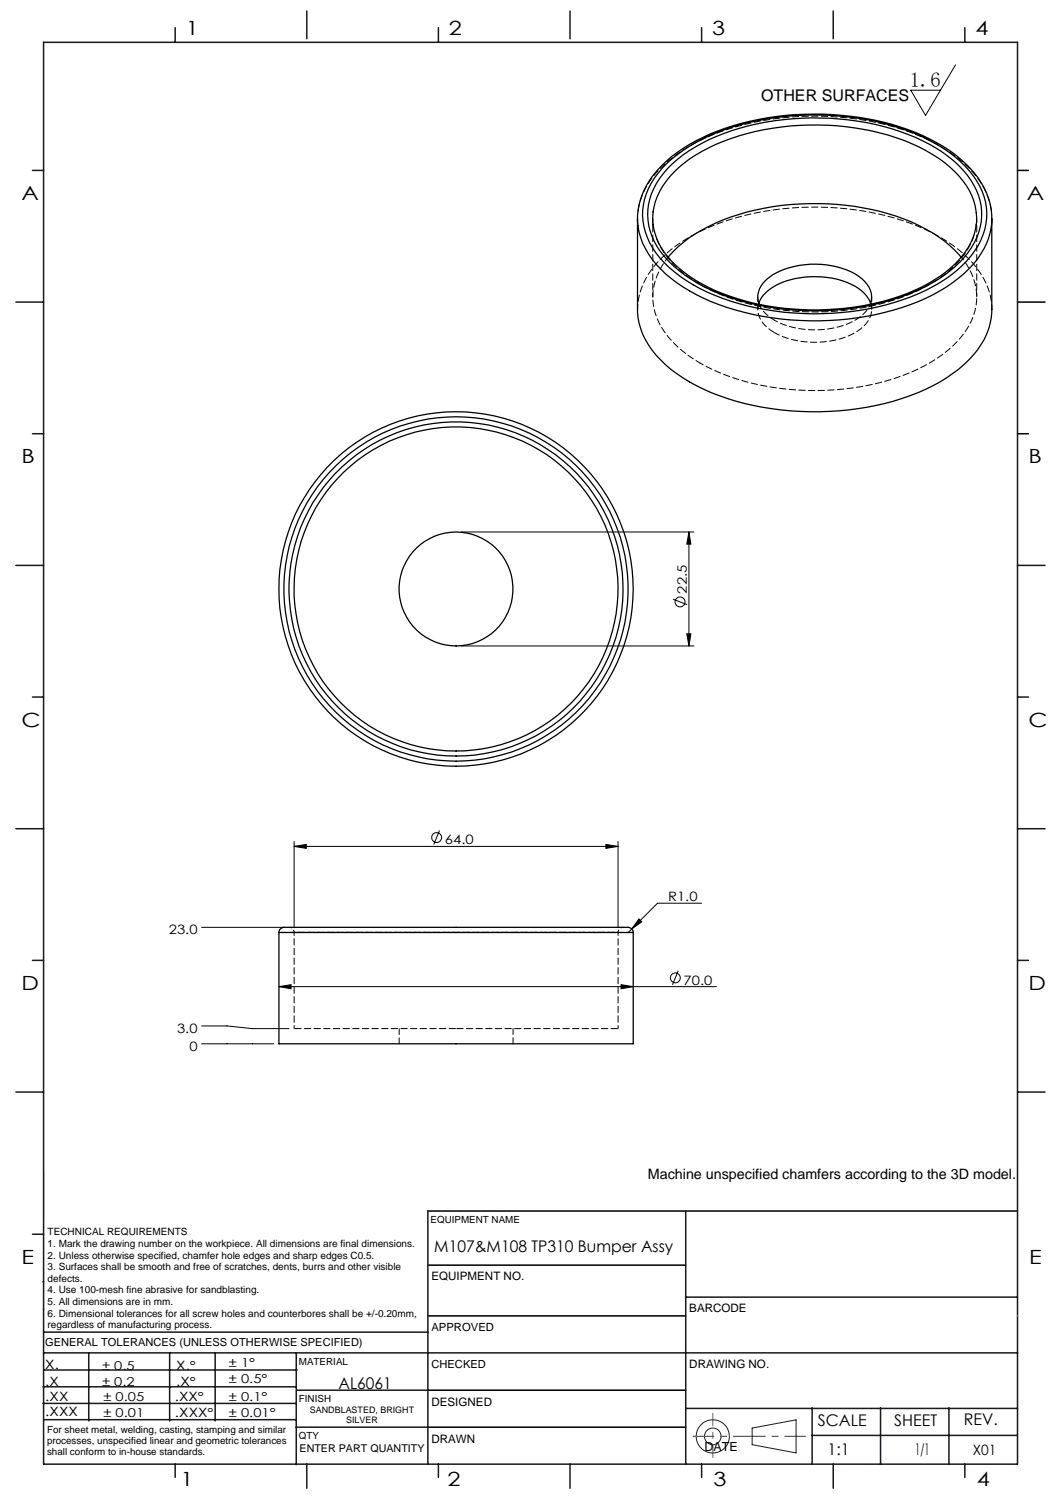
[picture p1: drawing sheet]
<svg xmlns="http://www.w3.org/2000/svg" width="210mm" height="297mm" viewBox="0 0 210 297" stroke-linecap="round" stroke-linejoin="round" font-family="sans-serif">
<g fill="none" stroke="#000" stroke-width=".2">
<path d="M188.8 12.8l-6 10-2.9-5h5.9M91.1 105.1h46M133 118.3l2.7 1.1M136.1 105.1l.4 2.4h-.8zM136.1 105.1v22.5M91.1 127.6h46M135.7 125.2h.8l-.4 2.4zM58.1 167.1l2.4-.3v.7zM58.1 166.2v16.9M58.1 167.1h64M86.8 164l-1.1 2.8M119.7 166.8l2.4 .3-2.4 .4z"/>
<path d="M122.1 166.2v16.9M138.6 178.4h-8.7l-5.8 5.7M39.8 183.1h16.3M55.1 194.8l2.4-.4v.9zM55.1 194.8h86.4M122.7 194.4l2.4 .4-2.4 .5zM126.2 181.5l.6 .5-2 1.4zM134 191.7l-1.1 2.8M39.8 206.1h14.3M39.8 202.6h5l5 .5h7.3"/>
<circle cx="134.4" cy="118.9" r=".98"/>
<circle cx="86.3" cy="165.4" r=".98"/>
<circle cx="133.4" cy="193.1" r=".98"/>
</g>
<g fill="none" stroke="#191924" stroke-width=".2">
<path d="M8.6 231.2v9.4M148.6 282l8.7-1.6v6.5l-8.7-1.6z"/>
<circle cx="140.8" cy="283.7" r="3.3"/>
<circle cx="140.8" cy="283.7" r="1.64"/>
</g>
<path d="M201 33.7h2.2M201 59.7h5.4M201 85.7h2.2M84.5 239.1h116.5M84.6 259.9h50.9M84.6 249.8h50.9M84.6 274.5h50.9M84.5 281.8h51" fill="none" stroke="#000" stroke-width=".3"/>
<path d="M136.9 283.6h22.3" fill="none" stroke="#f00" stroke-width=".2" stroke-dasharray="6.3 1.3 1.3 1.3" stroke-dashoffset="2.2"/>
<path d="M140.8 287.8v-8.7" fill="none" stroke="#f00" stroke-width=".2" stroke-dasharray="6.3 1.3 1.3 1.3" stroke-dashoffset="3.9"/>
<g fill="none" stroke="#191924" stroke-width=".3">
<path d="M8.6 8.4h192.4v280.7h-192.4zM34.6 5.5v2.9M60.6 2.2v5.5M86.6 5.5v2.9M112.6 2.2v5.5M138.6 5.5v2.9M164.6 2.2v5.5M190.6 5.5v2.9M6.4 33.7h2.2M3.1 59.7h5.5M6.4 85.7h2.2M3.1 111.7h5.5"/>
<path d="M201 111.7h5.4M6.4 137.7h2.2M201 137.7h2.2M3.1 163.7h5.5M201 163.7h5.4M6.4 189.6h2.2M201 189.6h2.2M3.1 215.6h5.5M201 215.6h5.4M84.5 239.1v50M135.5 239.1v50M6.4 243.7h2.2"/>
<path d="M8.5 253.1h.1M8.6 258.5h.1M135.5 256.1h65.5M8.5 277.1h49.9M8.5 273.9h49.9M8.6 267.2h192.4M8.6 263.1h75.9M8.8 270.5h49.9M17.5 267.2v13.4M33.5 267.2v13.4M42.5 267.2v13.4M58.5 267.2v22"/>
<path d="M58.6 274.5h26M135.5 278.1h65.5M160.4 278v11.1M174 278v11.1M187.5 278v11.1M8.8 280.3h49.7M34.6 289.1v2.6M58.5 281.8h26M60.6 289.1v4.8M86.6 289.1v2.6M112.6 289.1v4.8M138.6 289.1v2.6"/>
<path d="M160.4 283.5h40.5M164.6 289.1v4.8M190.6 289.1v2.6"/>
</g>
<path d="M201 259.9h.1" fill="none" stroke="#c0c0c0" stroke-width=".2"/>
<g fill="#000">
<path d="M136.1 105.1l.4 2.4h-.8zM135.7 125.2h.8l-.4 2.4z"/>
<path d="M119.7 166.8l2.4 .3-2.4 .4zM58.1 167.1l2.4-.3v.7z"/>
<path d="M55.1 194.8l2.4-.4v.9zM122.7 194.4l2.4 .4-2.4 .5zM126.2 181.5l-1.4 1.9 2-1.4z"/>
</g>
<g fill="none" stroke="#000" stroke-width=".25">
<path d="M131.7 32.3a36.5 36.5 0 0 1 18.7-8.6 54.8 54.8 0 0 1 31.8 3.3 23.7 23.7 0 0 1 11.3 9.7 12.5 12.5 0 0 1-2.4 14.7 33 33 0 0 1-16.1 8.8 55.6 55.6 0 0 1-35.3-2.5 25 25 0 0 1-10.8-8.7 12.2 12.2 0 0 1 1.1-14.8zM131.9 33.3a33.8 33.8 0 0 1 17.6-8.8 53.8 53.8 0 0 1 31.3 2.6 24 24 0 0 1 11.5 9.4 11.8 11.8 0 0 1-1.1 13.4 27.1 27.1 0 0 1-13 8.7 53.6 53.6 0 0 1-37.9-1.4 23.2 23.2 0 0 1-11-9.5 11.9 11.9 0 0 1 1.8-13.4zM125.9 43.1v18a13.9 13.9 0 0 0 4.6 9.9 33.1 33.1 0 0 0 14.9 8.2 57.9 57.9 0 0 0 36-1.7 25.4 25.4 0 0 0 13-10.4 12.8 12.8 0 0 0 1.5-6v-18M126 41.6a15.9 15.9 0 0 1 5.8-9.9 38.6 38.6 0 0 1 18.2-8.1 57.1 57.1 0 0 1 30.8 2.5 28.2 28.2 0 0 1 12.4 9 14.1 14.1 0 0 1 2.6 6.5M126 41.7a13.6 13.6 0 0 0 4.5 11.4 34.6 34.6 0 0 0 16.6 8.6 56.6 56.6 0 0 0 35.8-2.8 25.6 25.6 0 0 0 10.9-8.8 12.6 12.6 0 0 0 2.1-8.4M129 44.3a14.1 14.1 0 0 0 6.3 9.6 39.3 39.3 0 0 0 19.6 7 49.7 49.7 0 0 0 28.4-4.9 19 19 0 0 0 8.9-9.1l.7-2.6M129 44.3a12.4 12.4 0 0 1 4.1-10.3 31.4 31.4 0 0 1 14.5-7.6 51.3 51.3 0 0 1 34 2.6 21.3 21.3 0 0 1 10.4 9.6l.7 2.1 .1 1 .1 2.7M132 50.8a28.5 28.5 0 0 1 13.9-8.4 52.2 52.2 0 0 1 34.3 1.5 26.4 26.4 0 0 1 9.7 6.9M149.9 59.9a8.4 8.4 0 0 1 6.1-4.6 17.5 17.5 0 0 1 13.6 1.7 5.9 5.9 0 0 1 2.4 2.9M150 60.1a4.5 4.5 0 0 1 1.9-5.3 16.8 16.8 0 0 1 14.4-1.8 7.8 7.8 0 0 1 5.8 4.9 4.1 4.1 0 0 1-.2 2.2M55.1 184.1a1.17 1.17 0 0 1 1.6-1h67.1a1.16 1.16 0 0 1 1.3 1M55.1 184.1v22h70v-22"/>
<path d="M55.1 184.1h70"/>
<circle cx="90.1" cy="116.3" r="35"/>
<circle cx="90.1" cy="116.3" r="34"/>
<circle cx="90.1" cy="116.3" r="32"/>
<circle cx="90.1" cy="116.3" r="33"/>
<circle cx="90.1" cy="116.3" r="11.2"/>
</g>
<path d="M129 43.1v15.5M193 58.6v-15.5M90.1 184.1h32h-64h32" fill="none" stroke="#000" stroke-width=".2" stroke-dasharray="1.3 .6" stroke-dashoffset=".5"/>
<path d="M126.1 41.7a15.8 15.8 0 0 1 6.4-10.4 42.9 42.9 0 0 1 21.9-8 54.7 54.7 0 0 1 29.9 4.8 22.4 22.4 0 0 1 10.6 10.2l.7 2.1 .3 1.3M129.7 47a18.3 18.3 0 0 0 8.6 9.2M138.3 56.2a48.4 48.4 0 0 0 28.3 5.1 39 39 0 0 0 20.7-7.7 15.6 15.6 0 0 0 5.2-7.2M153 65.7a5.5 5.5 0 0 1-3.3-5.1l.2-.7M55.1 184.1h70M58.1 203.1h32M90.1 203.1h32" fill="none" stroke="#000" stroke-width=".2" stroke-dasharray="1.3 .6" stroke-dashoffset="-.1"/>
<path d="M57.1 183.1a1 1 0 0 1 1 1M122.1 184.1a1 1 0 0 1 1-1" fill="none" stroke="#000" stroke-width=".2" stroke-dasharray="1.3 .6" stroke-dashoffset=".8"/>
<path d="M58.1 184.1v19M122.1 203.1v-19" fill="none" stroke="#000" stroke-width=".2" stroke-dasharray="1.3 .6" stroke-dashoffset=".7"/>
<path d="M78.9 203.1v3M101.4 206.1v-3" fill="none" stroke="#000" stroke-width=".2" stroke-dasharray="1.3 .6" stroke-dashoffset=".1"/>
<path d="M132 50.8a11.7 11.7 0 0 0 .1 15.8 22.9 22.9 0 0 0 6.2 5.1M150 60.1a6.7 6.7 0 0 0 3 3.1M196 61.1a14.6 14.6 0 0 0-5.5-10.9 38.7 38.7 0 0 0-19.3-8.4 56.2 56.2 0 0 0-32.2 3.6 24.5 24.5 0 0 0-11.5 9.8 12.5 12.5 0 0 0-1.5 5.9" fill="none" stroke="#000" stroke-width=".2" stroke-dasharray="1.3 .6" stroke-dashoffset=".3"/>
<path d="M129 44.3l.2 1.1M138.3 71.7a48.4 48.4 0 0 0 28.3 5.1 39 39 0 0 0 20.7-7.7 13.9 13.9 0 0 0 5.7-10.8 12.6 12.6 0 0 0-3.1-7.5M153 63.2a17.5 17.5 0 0 0 16.3-.2 6.3 6.3 0 0 0 2.6-2.9" fill="none" stroke="#000" stroke-width=".2" stroke-dasharray="1.3 .6" stroke-dashoffset=".6"/>
<path d="M172 59.9a4.5 4.5 0 0 1-2 5.1 17 17 0 0 1-14.4 1.8l-2.6-1.1" fill="none" stroke="#000" stroke-width=".2" stroke-dasharray="1.3 .6" stroke-dashoffset=".2"/>
<path d="M149.7 58.6v2.5M172.2 61.1v-2.5" fill="none" stroke="#000" stroke-width=".2" stroke-dasharray="1.3 .6" stroke-dashoffset=".4"/>
<path d="M192.8 44.8l.1-.4" fill="none" stroke="#000" stroke-width=".2" stroke-dasharray="1.3 .6"/>
<text font-size="4.1" x="179.8" y="17.2">1.6</text>
<g font-size="3.9">
<text x="36.7" y="6.9">1</text>
<text x="88.7" y="6.9">2</text>
<text x="140.7" y="6.9">3</text>
<text x="192.7" y="6.9">4</text>
<text x="4.2" y="39.5">A</text>
<text x="202.9" y="39.5">A</text>
<text x="4.2" y="91.5">B</text>
<text x="203.2" y="91.5">B</text>
<text x="4.2" y="143.5">C</text>
<text x="203.2" y="143.5">C</text>
<text x="4.2" y="195.5">D</text>
<text x="203.2" y="195.5">D</text>
<text x="4.2" y="249.6">E</text>
<text x="203.3" y="249.6">E</text>
<text x="35.7" y="293.4">1</text>
<text x="88.4" y="293.4">2</text>
<text x="141" y="293.4">3</text>
<text x="193" y="293.4">4</text>
</g>
<g font-size="3.2">
<text x="150.4" y="20">OTHER SURFACES</text>
<text x="85.8" y="247.3">M107&amp;M108 TP310 Bumper Assy</text>
<text x="66.9" y="274.2">AL6061</text>
<text x="161.6" y="281.7">SCALE</text>
<text x="176.7" y="281.5">SHEET</text>
<text x="190.4" y="281.5">REV.</text>
<text x="163.5" y="287.3">1:1</text>
<text x="180.8" y="287.3">1/1</text>
</g>
<g font-size="2.8">
<text x="128" y="232.7">Machine unspecified chamfers according to the 3D model.</text>
<text x="192.2" y="287.3">X01</text>
</g>
<g font-size="2.6">
<text x="135.7" y="117.2" transform="rotate(-90 135.7 117.2)">22.5</text>
<text x="87.9" y="166.7">64.0</text>
<text x="132" y="178">R1.0</text>
<text x="33.4" y="184.5">23.0</text>
<text x="135" y="194.4">70.0</text>
<text x="35" y="204">3.0</text>
<text x="37.4" y="207.5">0</text>
</g>
<g font-size="2.5">
<text x="8.9" y="273.6">.X</text>
<text x="8.9" y="270.4">X.</text>
<text x="34.8" y="273.7">.X°</text>
<text x="34.8" y="270.5">X.°</text>
<text x="9" y="276.7">.XX</text>
<text x="9" y="279.7">.XXX</text>
<text x="34.5" y="276.7">.XX°</text>
<text x="34.6" y="279.8">.XXX°</text>
<text x="139.2" y="286.6">DATE</text>
</g>
<g font-size="2.4">
<text x="45.2" y="270">± 1°</text>
<text x="20.2" y="270.4">± 0.5</text>
<text x="20.2" y="273.7">± 0.2</text>
<text x="45.2" y="273.2">± 0.5°</text>
<text x="20.4" y="279.7">± 0.01</text>
<text x="20.4" y="276.7">± 0.05</text>
<text x="45.2" y="276.7">± 0.1°</text>
<text x="45.2" y="279.7">± 0.01°</text>
</g>
<g font-size="2.3">
<text x="85.2" y="252.9">EQUIPMENT NO.</text>
<text x="136.2" y="259.2">BARCODE</text>
<text x="136.2" y="270.2">DRAWING NO.</text>
<text x="85.2" y="277.6">DESIGNED</text>
<text x="85.2" y="284.9">DRAWN</text>
</g>
<g font-size="2.2">
<text x="85.2" y="262.8">APPROVED</text>
<text x="8.9" y="265.9">GENERAL TOLERANCES (UNLESS OTHERWISE SPECIFIED)</text>
<text x="85.2" y="270.1">CHECKED</text>
</g>
<text font-size="2.1" x="59.2" y="286.7">ENTER PART QUANTITY</text>
<g font-size="2">
<text x="9.4" y="243.9">TECHNICAL REQUIREMENTS</text>
<text x="9.4" y="246.2">1. Mark the drawing number on the workpiece. All dimensions are final dimensions.</text>
<text x="9.4" y="248.5">2. Unless otherwise specified, chamfer hole edges and sharp edges C0.5.</text>
<text x="9.4" y="250.8">3. Surfaces shall be smooth and free of scratches, dents, burrs and other visible</text>
<text x="9.4" y="253.1">defects.</text>
<text x="9.4" y="255.4">4. Use 100-mesh fine abrasive for sandblasting.</text>
<text x="9.4" y="257.7">5. All dimensions are in mm.</text>
<text x="9.4" y="260">6. Dimensional tolerances for all screw holes and counterbores shall be +/-0.20mm,</text>
<text x="9.4" y="262.3">regardless of manufacturing process.</text>
</g>
<g font-size="1.9">
<text x="85.1" y="241.5">EQUIPMENT NAME</text>
<text x="59.1" y="269.5">MATERIAL</text>
<text x="59.1" y="276.9">FINISH</text>
<text x="9.3" y="282.9">For sheet metal, welding, casting, stamping and similar</text>
<text x="9.3" y="285.2">processes, unspecified linear and geometric tolerances</text>
<text x="9.3" y="287.4">shall conform to in-house standards.</text>
<text x="59.1" y="284.2">QTY</text>
</g>
<g font-size="1.8">
<text x="61.2" y="279">SANDBLASTED, BRIGHT</text>
<text x="68.4" y="281.1">SILVER</text>
</g>
</svg>
